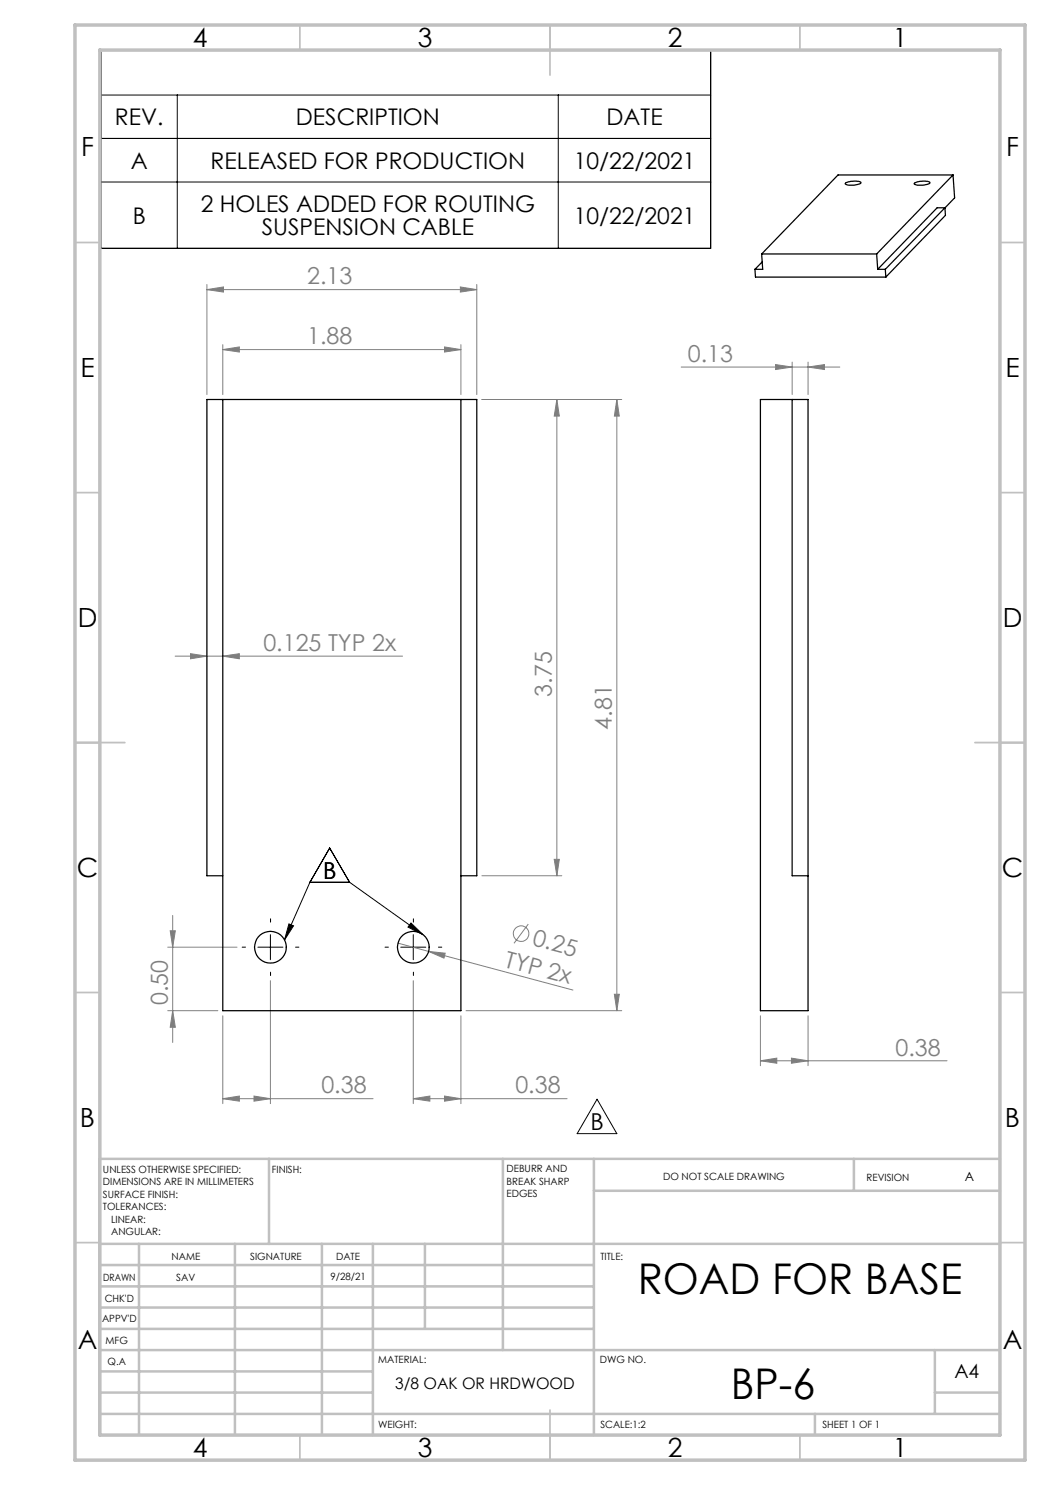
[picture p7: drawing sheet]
<svg xmlns="http://www.w3.org/2000/svg" width="210mm" height="297mm" viewBox="0 0 210 297" stroke-linecap="round" stroke-linejoin="round" font-family="sans-serif">
<g fill="none" stroke="#808080" stroke-width=".2">
<path d="M41.4 57.9l3.3-.5v1zM41.4 56.9v22M41.4 57.9h54M92.1 57.4l3.3 .5-3.3 .5zM95.4 56.9v22M44.6 69.9l3.3-.5v1zM44.6 68.9v10M44.6 69.9h47.6M88.9 69.4l3.3 .5-3.3 .5zM92.2 68.9v10M96.4 79.9h28M111.4 79.9l.5 3.3h-1.1z"/>
<path d="M111.4 79.9v95.3M123.4 79.9v122.2M123.4 79.9l.5 3.3h-1zM136.2 73.4h31.8M155.1 72.9l3.3 .5-3.3 .5zM158.4 72.4v6.5M161.6 73.4l3.3-.5v1zM161.6 72.4v6.5M35 131.2h45.5M38.1 130.7l3.3 .5-3.3 .6zM44.6 131.2l3.3-.5v1.1zM96.4 175.2h16"/>
<path d="M110.8 171.9h1.1l-.5 3.3zM33.5 189.4h13.9M34 186.2h1.1l-.6 3.2zM34.5 183.1v25.4M54.1 196.1v24.6M79.6 188.6l6.1 1.7M82.7 196.1v24.6M85.7 190.3l3.3 .3-.2 1zM85.7 190.3l28.9 7.7M105.7 184.8l-2.9 3.9M122.9 198.9h1l-.5 3.2zM33.5 202.1h10.1"/>
<path d="M34.5 202.1l.6 3.4h-1.1zM44.6 219.7l3.3-.5v1zM44.6 203.2v17.5M44.6 219.7h30M50.8 219.2l3.3 .5-3.3 .5zM82.7 219.7l3.3-.5v1zM82.7 219.7h30.7M88.9 219.2l3.3 .5-3.3 .5zM92.2 203.2v17.5M93.2 202.1h31.2M152.1 212.2l3.3-.6v1.1zM152.1 203.2v9.9"/>
<path d="M152.1 212.2h37.3M158.3 211.6l3.3 .6-3.3 .5zM161.6 203.2v9.9"/>
<circle cx="104.2" cy="186.7" r="1.56"/>
</g>
<g fill="none" stroke="#000" stroke-width=".2">
<path d="M20.2 19h121.9M20.2 9.9h121.9v39.8h-121.9zM35.5 19v30.7M111.7 19v30.7M20.2 27.7h121.9M20.2 36.4h121.9M62 176.5l3.9-6.9 4 6.9M62 176.5h7.9M62 176.5l-5.1 11.5M69.9 176.5l14.7 10.4M51.6 189.4h5M54.1 186.9v5"/>
<path d="M57.8 184.8l.9 .4-1.8 2.8zM80.2 189.4h5M82.2 184.6l2.4 2.3-3-1.5zM82.7 186.9v5M119.4 219.8l4 6.9h-8z"/>
</g>
<path d="M49.1 189.4h-.7M54.1 184.4v-.6M54.1 194.4v.7M59.1 189.4h.7M77.7 189.4h-.7M82.7 184.4v-.6M82.7 194.4v.7M87.7 189.4h.7" fill="none" stroke="#000" stroke-width=".2" stroke-dasharray="15.2 1.3 1.3 1.3"/>
<g fill="none" stroke="#c0c0c0" stroke-width=".35">
<path d="M60 5v5M110 5v10M160 5v5M15 48.5h5M200 48.5h5M15 98.5h5M200 98.5h5M15 148.5h10M195 148.5h10M15 198.5h5M200 198.5h5M15 248.5h5"/>
<path d="M200 248.5h5M60 287v5M110 282v10M160 287v5"/>
</g>
<g fill="none" stroke="#c0c0c0" stroke-width=".5">
<path d="M53.8 231.8v17M100.6 231.8v38.2M118.8 231.8v55.2M118.8 238.2h81.2M170.8 231.8v6.4M200 231.8h-180v55.2M20 248.8h180M20 257.3h98.8M20 253h98.8M27.8 248.8v38.2M47 248.8v38.2M64.4 248.8v38.2"/>
<path d="M74.6 248.8v38.2M85 248.8v17M20 265.8h98.8M20 261.5h98.8M20 278.5h54.6M20 274.3h54.6M20 270h180M187 278.5h13M187 270v12.8M20 282.8h180M163 282.8v4.2"/>
</g>
<path d="M15 5h190v287h-190zM20 10h180v277h-180z" fill="none" stroke="#c0c0c0" stroke-width=".7"/>
<path d="M57.8 184.8l.9 .4-1.8 2.8zM82.2 184.6l2.4 2.3-3-1.5z" fill="#000"/>
<g fill="#808080">
<path d="M85.7 190.3l3.3 .3-.2 1z"/>
<path d="M41.4 57.9l3.3-.5v1zM92.1 57.4l3.3 .5-3.3 .5z"/>
<path d="M155.1 72.9l3.3 .5-3.3 .5zM161.6 73.4l3.3-.5v1zM152.1 212.2l3.3-.6v1.1zM158.3 211.6l3.3 .6-3.3 .5z"/>
<path d="M38.1 130.7l3.3 .5-3.3 .6zM44.6 131.2l3.3-.5v1.1z"/>
<path d="M50.8 219.2l3.3 .5-3.3 .5zM44.6 219.7l3.3-.5v1z"/>
<path d="M88.9 69.4l3.3 .5-3.3 .5zM44.6 69.9l3.3-.5v1z"/>
<path d="M122.9 198.9h1l-.5 3.2zM123.4 79.9l.5 3.3h-1z"/>
<path d="M110.8 171.9h1.1l-.5 3.3zM111.4 79.9l.5 3.3h-1.1z"/>
<path d="M34 186.2h1.1l-.6 3.2zM34.5 202.1l.6 3.4h-1.1z"/>
<path d="M82.7 219.7l3.3-.5v1zM88.9 219.2l3.3 .5-3.3 .5z"/>
</g>
<g fill="none" stroke="#000" stroke-width=".25">
<path d="M169.2 36.6l1.5-.4a1.38 1.38 0 0 1 1.5 .4 3.6 3.6 0 0 1-3.1 .2zM182.9 36.7a3.6 3.6 0 0 1 3.1-.2 2.78 2.78 0 0 1-2.5 .5l-.5-.1zM190.6 35l-15.3 15.8M190.6 35l.3 4.6-13.8 14.3M190.6 35h-23l-15.3 15.8M151 53.9l.1 1.5h26.1M152.3 50.8l.2 3.1h-1.5M152.3 50.8h23M152.4 52.4l-1.4 1.5M175.3 50.8l.2 3.1M175.5 53.9h1.6M175.5 53.9l11.9-12.3h1.6l.1 1.5-11.9 12.3"/>
<path d="M177.1 53.9l.1 1.5M44.6 79.9v122.2h47.6v-122.2M152.1 79.9h9.5v122.2h-9.5zM158.4 79.9v95.3h3.2M44.6 175.2h-3.2v-95.3h54v95.3h-3.2"/>
<circle cx="54.1" cy="189.4" r="3.2"/>
<circle cx="82.7" cy="189.4" r="3.2"/>
</g>
<g font-size="8.5">
<text x="127.5" y="258.8">ROAD FOR BASE</text>
<text x="146.2" y="279.7">BP-6</text>
</g>
<g font-size="5.3">
<text x="38.5" y="9.5">4</text>
<text x="83.5" y="9.5">3</text>
<text x="133.6" y="9.5">2</text>
<text x="178.6" y="9.5">1</text>
<text x="16.2" y="31.2">F</text>
<text x="201.2" y="31.2">F</text>
<text x="16.1" y="75.5">E</text>
<text x="201.1" y="75.5">E</text>
<text x="15.5" y="125.5">D</text>
<text x="200.5" y="125.5">D</text>
<text x="15.4" y="175.5">C</text>
<text x="200.4" y="175.5">C</text>
<text x="16" y="225.5">B</text>
<text x="201" y="225.5">B</text>
<text x="15.5" y="269.8">A</text>
<text x="200.5" y="269.8">A</text>
<text x="38.5" y="291.5">4</text>
<text x="83.5" y="291.5">3</text>
<text x="133.6" y="291.5">2</text>
<text x="178.6" y="291.5">1</text>
</g>
<g font-size="4.7" fill="#808080">
<text x="61.4" y="56.9">2.13</text>
<text x="61.4" y="68.9">1.88</text>
<text x="137.6" y="72.4">0.13</text>
<text x="52.7" y="130.2">0.125 TYP 2x</text>
<text x="110.4" y="139.3" transform="rotate(-90 110.4 139.3)">3.75</text>
<text x="122.4" y="145.9" transform="rotate(-90 122.4 145.9)">4.81</text>
<text x="106.3" y="189" transform="rotate(15 106.3 189)">0.25</text>
<text x="100.7" y="193.3" transform="rotate(15 100.7 193.3)">TYP 2x</text>
<text x="33.5" y="201" transform="rotate(-90 33.5 201)">0.50</text>
<text x="179.1" y="211.1">0.38</text>
<text x="64.3" y="218.7">0.38</text>
<text x="103.1" y="218.7">0.38</text>
</g>
<g font-size="4.7">
<text x="64.6" y="175.8">B</text>
<text x="118.1" y="226">B</text>
</g>
<g font-size="4.6">
<text x="23" y="25.1">REV.</text>
<text x="59.2" y="25.1">DESCRIPTION</text>
<text x="121.3" y="25.1">DATE</text>
<text x="26.2" y="33.8">A</text>
<text x="42.1" y="33.8">RELEASED FOR PRODUCTION</text>
<text x="114.7" y="33.8">10/22/2021</text>
<text x="26.5" y="44.7">B</text>
<text x="40.2" y="42.4">2 HOLES ADDED FOR ROUTING</text>
<text x="52.4" y="47">SUSPENSION CABLE</text>
<text x="114.7" y="44.7">10/22/2021</text>
</g>
<text font-size="3.9" x="190.9" y="275.5">A4</text>
<text font-size="3.2" x="79" y="277.9">3/8 OAK OR HRDWOOD</text>
<text font-size="2.5" x="192.9" y="236.1">A</text>
<g font-size="2">
<text x="20.6" y="234.6">UNLESS OTHERWISE SPECIFIED:</text>
<text x="20.6" y="237.1">DIMENSIONS ARE IN MILLIMETERS</text>
<text x="20.6" y="239.6">SURFACE FINISH:</text>
<text x="54.4" y="234.6">FINISH:</text>
<text x="101.3" y="234.5">DEBURR AND</text>
<text x="101.3" y="237">BREAK SHARP</text>
<text x="101.3" y="239.5">EDGES</text>
<text x="132.6" y="236">DO NOT SCALE DRAWING</text>
<text x="173.3" y="236.2">REVISION</text>
<text x="20.6" y="242.1">TOLERANCES:</text>
<text x="22.2" y="244.6">LINEAR:</text>
<text x="22.2" y="247.1">ANGULAR:</text>
<text x="34.3" y="252">NAME</text>
<text x="50" y="251.9">SIGNATURE</text>
<text x="67.2" y="251.9">DATE</text>
<text x="120.1" y="251.9">TITLE:</text>
<text x="20.6" y="256.1">DRAWN</text>
<text x="35.3" y="256.1">SAV</text>
<text x="66.1" y="255.9">9/28/21</text>
<text x="20.9" y="260.3">CHK'D</text>
<text x="20.4" y="264.4">APPV'D</text>
<text x="21.1" y="268.8">MFG</text>
<text x="21.5" y="273">Q.A</text>
<text x="75.6" y="272.5">MATERIAL:</text>
<text x="120" y="272.5">DWG NO.</text>
<text x="75.6" y="285.5">WEIGHT:</text>
<text x="120.1" y="285.6">SCALE:1:2</text>
<text x="164.5" y="285.6">SHEET 1 OF 1</text>
</g>
</svg>
